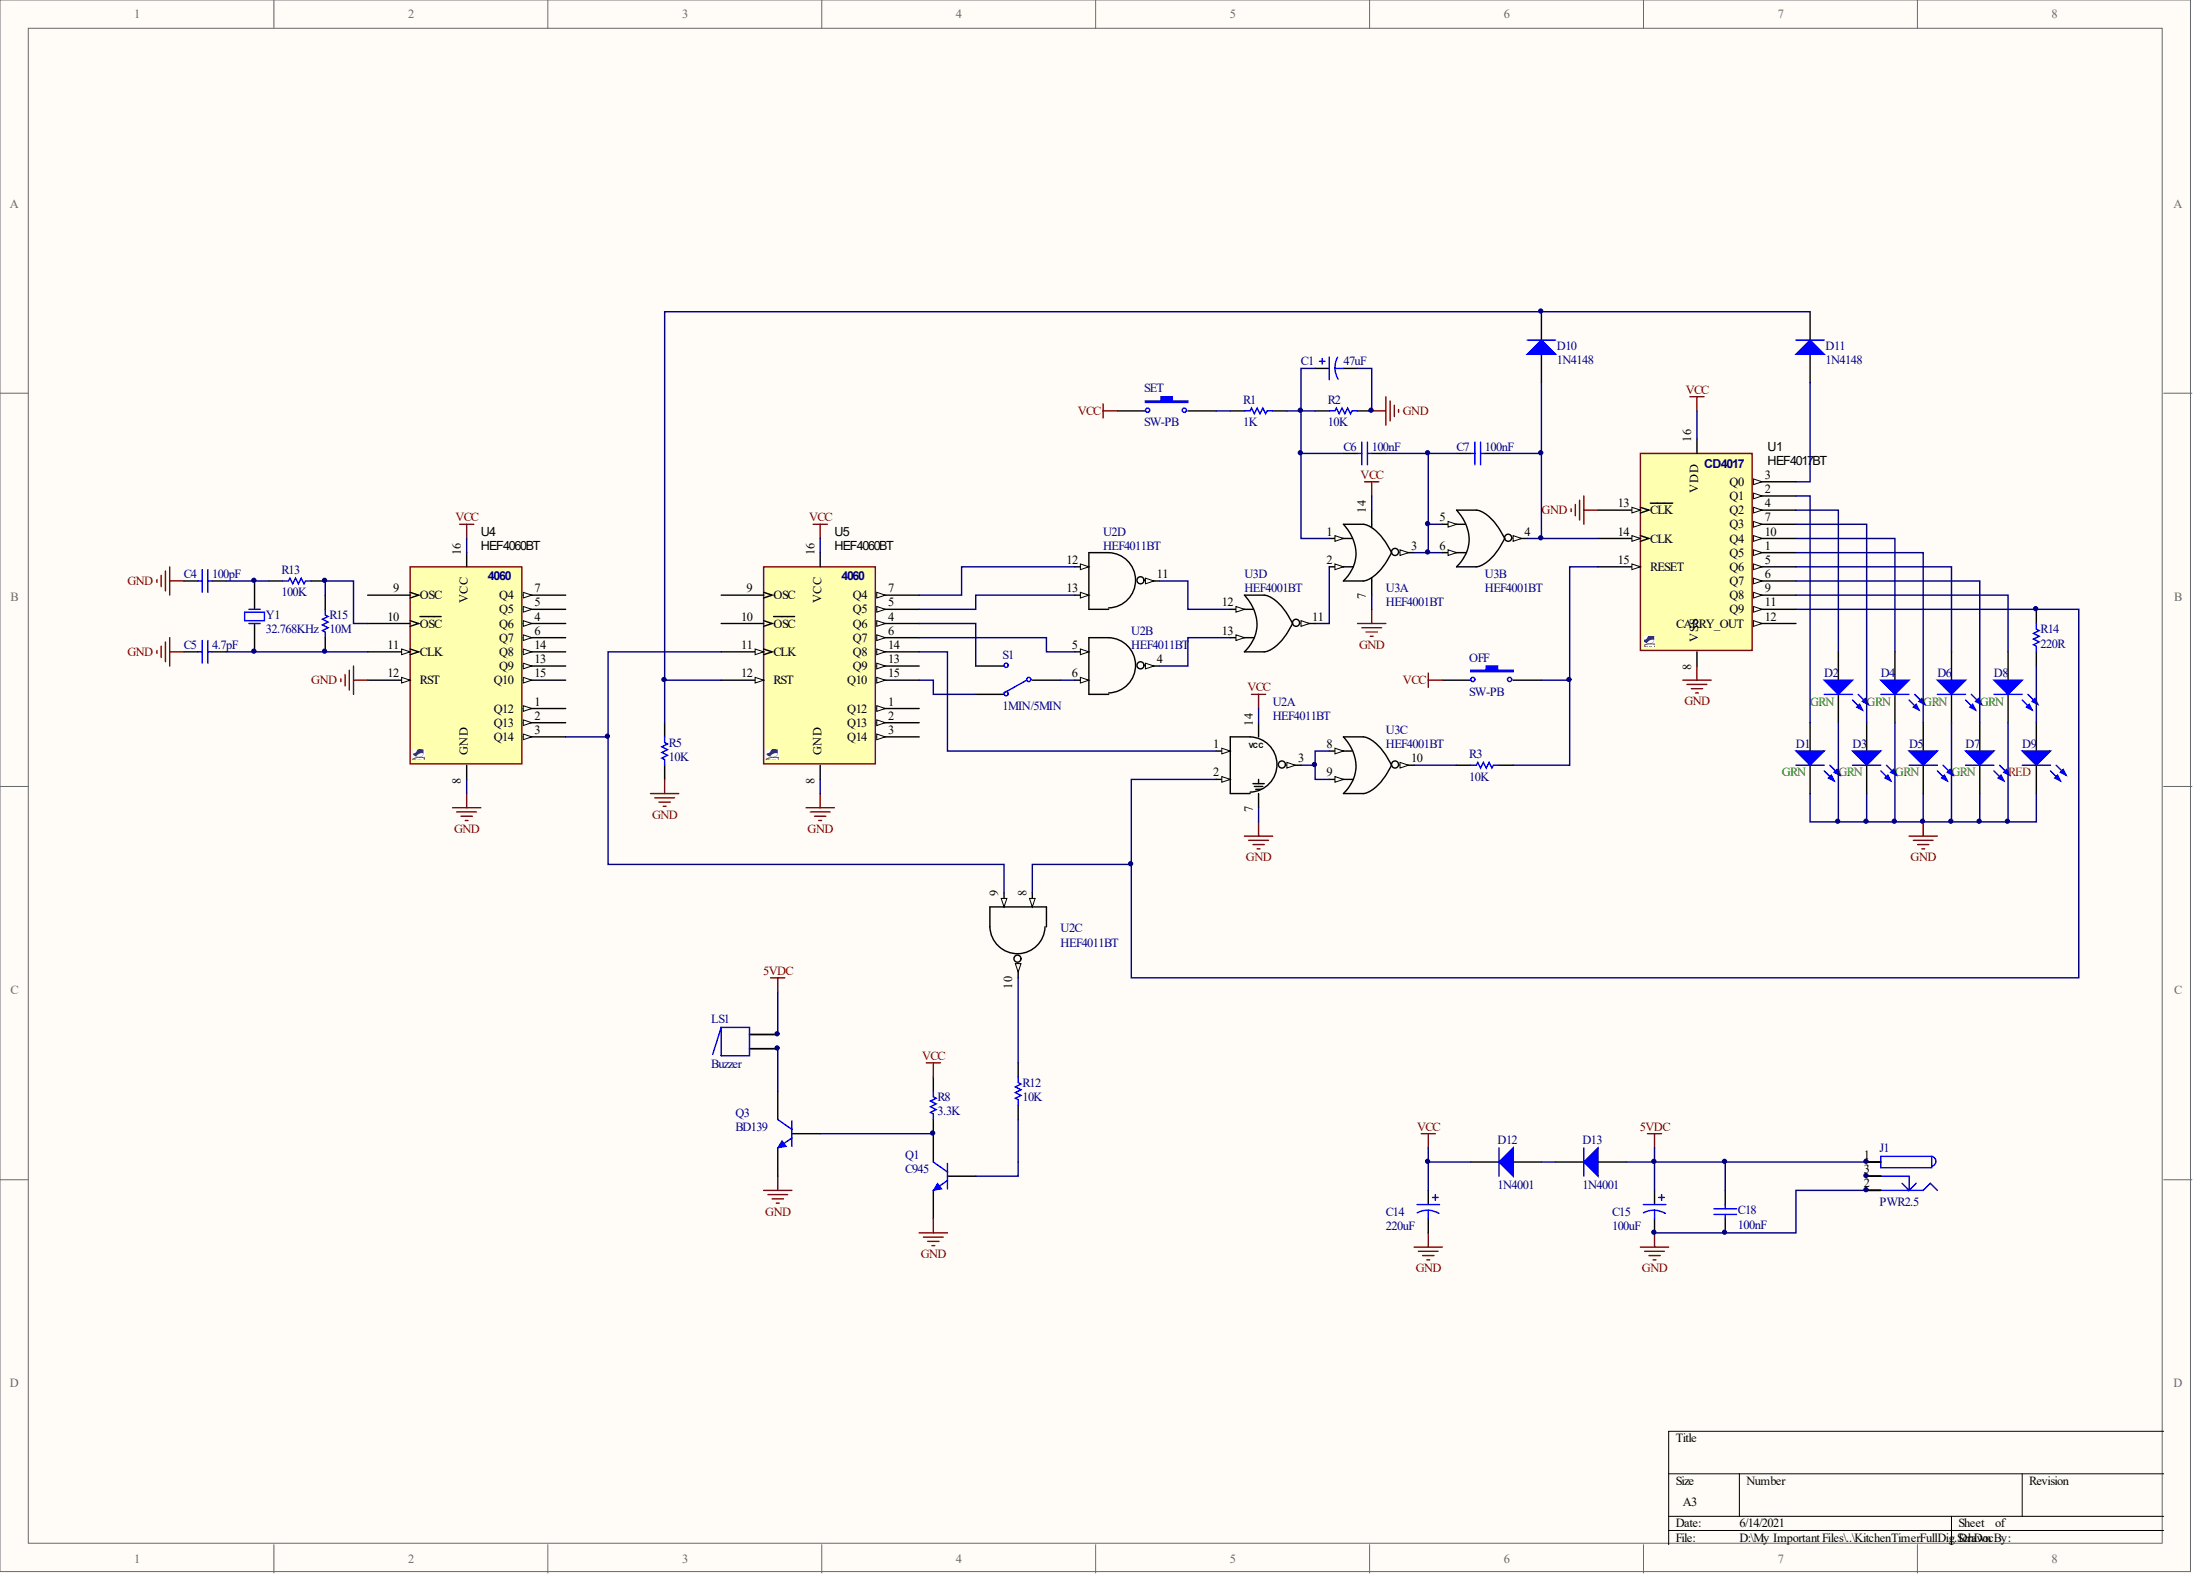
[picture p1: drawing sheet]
# Altium schematic sheet KitchenTimerFullDig.SchDoc
size A3; PageSetup: Record=PageOptions|CenterHorizontal=True|CenterVertical=True|PrintScale=1.00|XCorrection=1.00|YCorrection=1.00|PrintKind=1|BorderSize=5000000|LeftOffset=0|BottomOffset=0|Orientation=2|PaperLength=1000|PaperWidth=1000|Scale=100|PaperSource=7|PrintQuality=-4|MediaType=1|DitherType=10|PaperKind=A3|PrintScaleMode=1

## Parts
C1  value 47uF  [A]  (hidden comment: Cap Pol1)
C4  value 100pF  [CAP100N]  (hidden comment: Cap)
C5  value 4.7pF  [CAP100N]  (hidden comment: Cap)
C6  value 100nF  [CAP100N]  (hidden comment: Cap)
C7  value 100nF  [CAP100N]  (hidden comment: Cap)
C14  value 220uF  [A]  (hidden comment: Cap Pol1)
C15  value 100uF  [A]  (hidden comment: Cap Pol1)
C18  value 100nF  [CAP100N]  (hidden comment: Cap)
D1  GRN  [LED3MM]
D2  GRN  [LED3MM]
D3  GRN  [LED3MM]
D4  GRN  [LED3MM]
D5  GRN  [LED3MM]
D6  GRN  [LED3MM]
D7  GRN  [LED3MM]
D8  GRN  [LED3MM]
D9  RED  [LED3MM]
D10  1N4148  [D_LN]
D11  1N4148  [D_LN]
D12  1N4001  [DO-35]
D13  1N4001  [DO-35]
J1  PWR2.5  [KLD-0202]
LS1  Buzzer  [ABSM-1574]
OFF  SW-PB  [BUTTN]
Q1  C945  [TO-92]
Q3  BD139  [BD139]
R1  value 1K  [AXIAL-0.3]  (hidden comment: Res1)
R2  value 10K  [AXIAL-0.3]  (hidden comment: Res1)
R3  value 10K  [AXIAL-0.3]  (hidden comment: Res1)
R5  value 10K  [AXIAL-0.3]  (hidden comment: Res1)
R8  value 3.3K  [AXIAL-0.3]  (hidden comment: Res1)
R12  value 10K  [AXIAL-0.3]  (hidden comment: Res1)
R13  value 100K  [AXIAL-0.3]  (hidden comment: Res1)
R14  value 220R  [AXIAL-0.3]  (hidden comment: Res1)
R15  value 10M  [AXIAL-0.3]  (hidden comment: Res1)
S1  1MIN/5MIN  [TL36WW15050]
SET  SW-PB  [BUTTN]
U1  HEF4017BT  [SO_16]
U2  HEF4011BT  [SO_14]  (parts A,B,C,D of 4)
U3  HEF4001BT  [SO_14]  (parts A,B,C,D of 4)
U4  HEF4060BT  [SO_16]
U5  HEF4060BT  [SO_16]
Y1  value 32.768KHz  [XTAL]  (hidden comment: ECS-040-20-4X-DU)

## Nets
5VDC: C15.1 C18.2 D13.1(A) J1.1 J1.1A J1.1B LS1.1 LS1.1A
GND: C1.2 C4.1 C5.1 C14.2 C15.2 C18.1 D1.2(K) D2.2(K) D3.2(K) D4.2(K) D5.2(K) D6.2(K) D7.2(K) D8.2(K) D9.2(K) J1.2 J1.2A J1.2B Q1.3(E) Q3.3(E) R2.2 R5.2 U1.8(VSS) U1.13(~{CLK}) U2.7(GND) U3.7(GND) U4.8(GND) U4.12(RST) U5.8(GND)
VCC: C14.1 D12.2(K) OFF.1 R8.2 SET.2 U1.16(VDD) U2.14(VDD) U3.14(VCC) U4.16(VCC) U5.16(VCC)
NetC1_1: C1.1 C6.1 R1.2 R2.1 U3.1
NetC4_2: C4.2 R13.1 Y1.1(OSC1)
NetC5_2: C5.2 R15.1 U4.11(CLK) Y1.2(OSC2)
NetC6_2: C6.2 C7.1 U3.3 U3.5 U3.6
NetC7_2: C7.2 D10.1(A) U1.14(CLK) U3.4
NetD1_1: D1.1(A) U1.2(Q1)
NetD2_1: D2.1(A) U1.4(Q2)
NetD3_1: D3.1(A) U1.7(Q3)
NetD4_1: D4.1(A) U1.10(Q4)
NetD5_1: D5.1(A) U1.1(Q5)
NetD6_1: D6.1(A) U1.5(Q6)
NetD7_1: D7.1(A) U1.6(Q7)
NetD8_1: D8.1(A) U1.9(Q8)
NetD9_1: D9.1(A) R14.1
NetD10_2: D10.2(K) D11.2(K) R5.1 U5.12(RST)
NetD11_1: D11.1(A) U1.3(Q0)
NetD12_1: D12.1(A) D13.2(K)
NetJ1_3: J1.3 J1.3A J1.3B
NetLS1_2: LS1.2 LS1.2A Q3.1(C)
NetOFF_2: OFF.2 R3.2 U1.15(RESET)
NetQ1_1: Q1.1(C) Q3.2(B) R8.1
NetQ1_2: Q1.2(B) R12.2
NetR1_1: R1.1 SET.1
NetR3_1: R3.1 U3.10
NetR12_1: R12.1 U2.10(J)
NetR13_2: R13.2 R15.2 U4.10(~{OSC})
NetR14_2: R14.2 U1.11(Q9) U2.2(B) U2.8(A)
NetS1_1: S1.1 U5.4(Q6)
NetS1_2: S1.2 U2.6(B)
NetS1_3: S1.3 U5.15(Q10)
NetU2_1: U2.1(A) U5.14(Q8)
NetU2_3: U2.3(J) U3.8 U3.9
NetU2_4: U2.4(J) U3.13
NetU2_5: U2.5(A) U5.6(Q7)
NetU2_9: U2.9(F) U4.3(Q14) U5.11(CLK)
NetU2_11: U2.11(J) U3.12
NetU2_12: U2.12(A) U5.7(Q4)
NetU2_13: U2.13(B) U5.5(Q5)
NetU3_2: U3.2 U3.11

Not connected (* = marked no-connect by the designer): U1 12(CARRY_OUT); U4 1(Q12) 2(Q13) 4(Q6) 5(Q5) 6(Q7) 7(Q4) 9(OSC) 13(Q9) 14(Q8) 15(Q10); U5 1(Q12) 2(Q13) 3(Q14) 9(OSC) 10(~{OSC}) 13(Q9)
